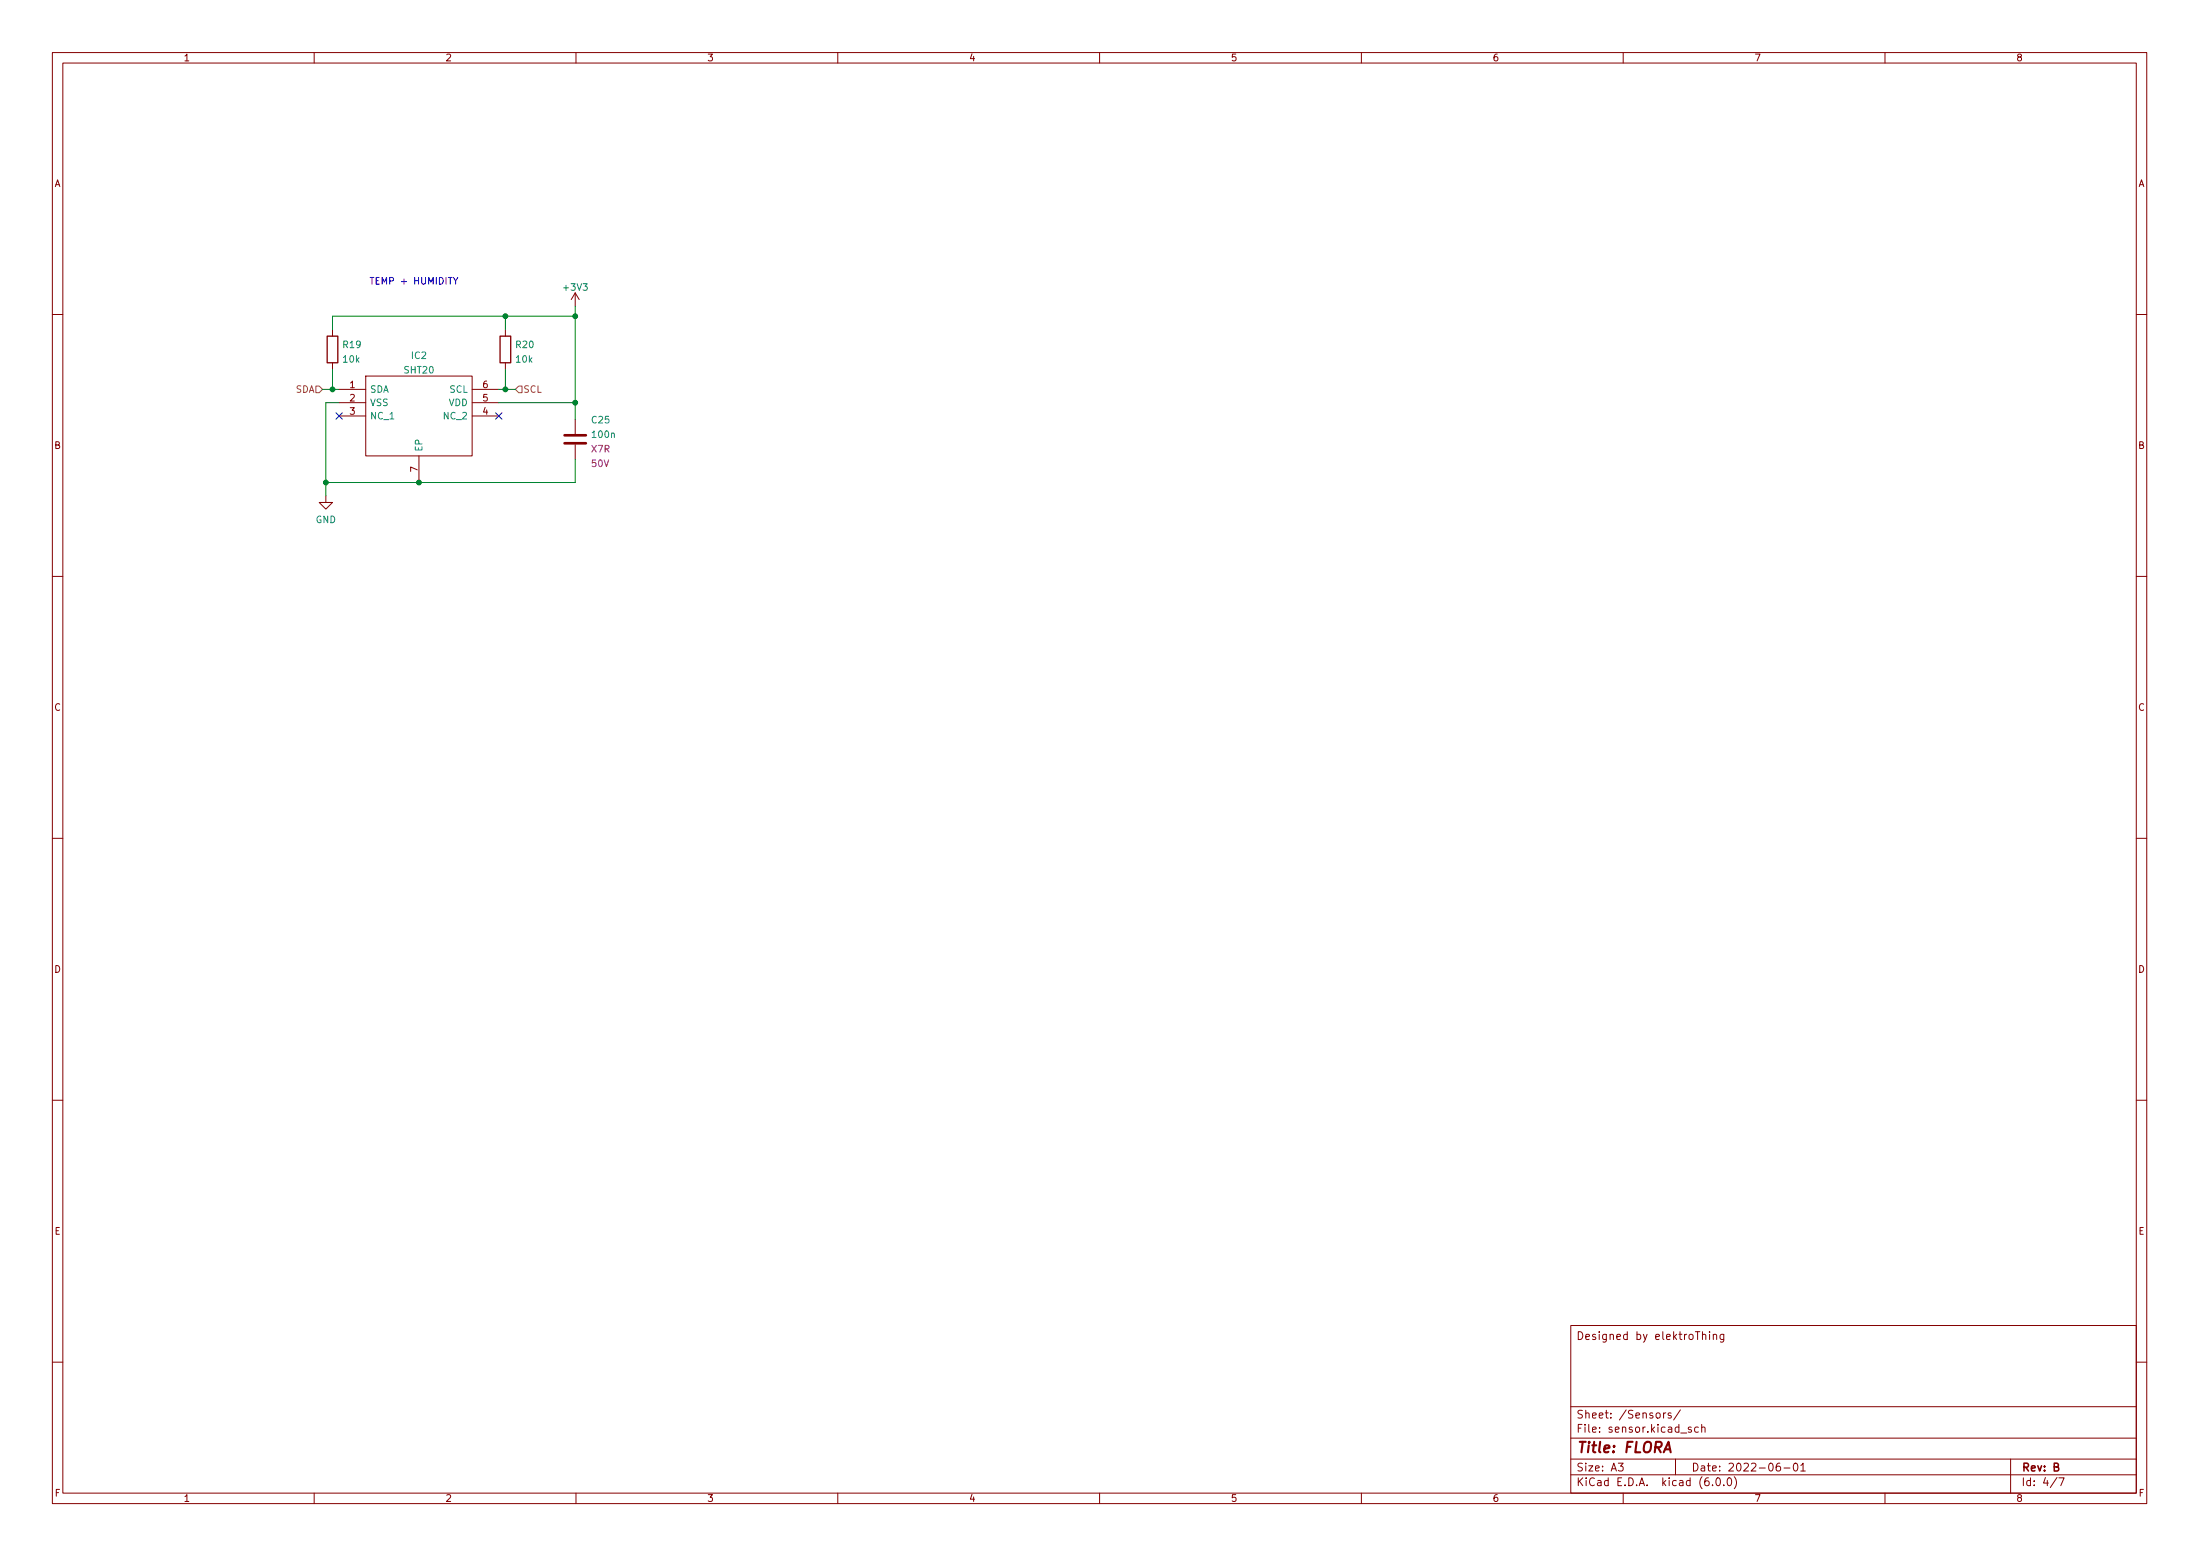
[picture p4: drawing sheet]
<svg xmlns="http://www.w3.org/2000/svg" width="420mm" height="297mm" viewBox="0 0 420 297" stroke-linecap="round" stroke-linejoin="round" font-family="sans-serif">
<g fill="none" stroke="#840000" stroke-width=".19">
<path d="M10 10h400v277h-400zM12 12h396v273h-396zM60 10v2M110 10v2M160 10v2M210 10v2M260 10v2M310 10v2M360 10v2M109.9 55.9l-.8 1.3M109.9 55.9v2.6M109.9 55.9l.7 1.3"/>
<path d="M10 60h2M63.5 62.9v1.3M63.5 69.3v1.2M64.8 74.3h5M64.8 76.9h5M64.8 79.4h5M69.8 71.8h20.4v15.2h-20.4zM90.2 74.3h5M90.2 76.9h5M90.2 79.4h5M96.5 62.9v1.3M96.5 69.3v1.2"/>
<path d="M408 60h2M62.2 94.7v1.2h1.3l-1.3 1.3-1.2-1.3h1.2M80 87v5.1M109.9 80v2.8M109.9 84.9v2.8M10 110h2M408 110h2M10 160h2M408 160h2M10 210h2M408 210h2M300 253h108v32h-108z"/>
<path d="M325.1 254.9l.3-.2 .3 .1 .1 .9M326.5 254.2v.2M326.5 254.7v1M327.2 254.9l.2-.2 .4 .1 .1 .9M327.2 254.7v1M329.2 254.7v1.2l-.3 .3-.3-.1M329.2 254.8l-.4-.1-.3 .3 .1 .6h.6M10 260h2M300 278.5h108M300 274.5h108M300 268.5h108M309.1 279.3h.9l-.5 .6 .4 .1v.7l-.2 .1-.6-.1"/>
<path d="M317.7 269.7v1M318.1 269.7l-.2 .1-.2 .2M319.1 269.8l-.3-.1-.2 .2v.2l.5 .2v.3h-.5M320 278.5v3M320.9 269.1l-1.3 2M323 272.5l-.4-.1-.2 .2 .1 .2 .5 .2v.3h-.6M324.4 272.5l-.5-.1-.3 .3 .2 .6h.6M325 272.6l.2-.2 .4 .1v.9M325 271.9v1.5M339.9 279.3a.6 .6 0 0 0-.7 .7v.5l.2 .2 .4 .1 .2-.1 .1-.5-.2-.2-.4-.1-.3 .3M342.7 279.4l.2-.1a.8 .8 0 0 1 .5 .8 .8 .8 0 0 1-.5 .7 1 1 0 0 1-.2-1.4zM343.9 279.7l.5-.4v1.5"/>
<path d="M384 278.5v6.5M408 260h2M60 285v2M110 285v2M160 285v2M210 285v2M260 285v2M300 281.5h108M310 285v2M327.1 283.5v.1M327.9 282.2l.2-.1a.8 .8 0 0 1 .5 .8 .8 .8 0 0 1-.5 .7 1 1 0 0 1-.2-1.4zM329.2 283.5v.1"/>
<path d="M330.1 282.2l.1-.1a.8 .8 0 0 1 .5 .8 .8 .8 0 0 1-.5 .7 1 1 0 0 1-.1-1.4zM331.2 281.9a1.72 1.72 0 0 1 0 2.3M340.7 280.2h1.2M343.9 280.8h.9M360 285v2M392.9 282l-1.3 2M393.2 282.1h1l-.6 1.5"/>
</g>
<path d="M317.7 277.2l1-2 .4 2M318 276.7h1" fill="none" stroke="#840000" stroke-width=".4"/>
<path d="M107.8 84.6h4.1M107.8 83.1h4.1" fill="none" stroke="#840000" stroke-width=".51"/>
<path d="M62.5 64.2h2v5.1h-2zM95.5 64.2h2v5.1h-2z" fill="none" stroke="#840000" stroke-width=".25"/>
<path d="M60.3 73.7h.7l.6 .6-.6 .7h-.7zM99.1 73.7h.6v1.3h-.6l-.7-.7z" fill="none" stroke="#848400" stroke-width=".19"/>
<path d="M86.6 53l.4 .6 .4-.6M87 53.6v.6" fill="none" stroke="#0000c2" stroke-width=".19"/>
<path d="M109.9 58.5v21.5M61.6 74.3h3.2M63.5 70.5v3.8M64.8 76.9h-2.6v17.8M95.2 76.9h14.7M95.2 74.3h3.2M96.5 60.4v2.5M96.5 70.5v3.8M109.9 60.4h-46.4v2.5M109.9 87.7v4.4h-47.7" fill="none" stroke="#008400" stroke-width=".19"/>
<path d="M64.2 78.8l1.2 1.2M65.4 78.8l-1.2 1.2M94.6 78.8l1.3 1.2M95.9 78.8l-1.3 1.2" fill="none" stroke="#000084" stroke-width=".19"/>
<g fill="#008400" stroke="#008400" stroke-width=".19">
<circle cx="62.2" cy="92.1" r=".46"/>
<circle cx="63.5" cy="74.3" r=".46"/>
<circle cx="109.9" cy="76.9" r=".46"/>
<circle cx="109.9" cy="60.4" r=".46"/>
<circle cx="96.5" cy="60.4" r=".46"/>
<circle cx="96.5" cy="74.3" r=".46"/>
<circle cx="80" cy="92.1" r=".46"/>
</g>
<text font-size="2.8" fill="#840000" x="301" y="277.3">Title: FLORA</text>
<g font-size="2.1" fill="#840000">
<text x="301" y="255.8">Designed by elektroThing</text>
<text x="301" y="273.5">File: sensor.kicad_sch</text>
<text x="301" y="270.8">Sheet: /Sensors/</text>
<text x="301" y="280.9">Size: A3</text>
<text x="323" y="280.9">Date: 2022-06-01</text>
<text x="386" y="280.9">Rev: B</text>
<text x="301" y="283.7">KiCad E.D.A. kicad (6.0.0)</text>
<text x="386" y="283.7">Id: 4/7</text>
</g>
<g font-size="1.8" fill="#840000">
<text x="35" y="11.7">1</text>
<text x="85" y="11.7">2</text>
<text x="135" y="11.7">3</text>
<text x="185" y="11.7">4</text>
<text x="235" y="11.7">5</text>
<text x="285" y="11.7">6</text>
<text x="335" y="11.7">7</text>
<text x="385" y="11.7">8</text>
<text x="10.3" y="35.7">A</text>
<text x="408.3" y="35.7">A</text>
<text x="66.8" y="74.1">1</text>
<text x="66.8" y="76.6">2</text>
<text x="92.2" y="76.6">5</text>
<text x="92.2" y="74.1">6</text>
<text x="66.8" y="79.2">3</text>
<text x="92.2" y="79.2">4</text>
<text x="10.3" y="85.7">B</text>
<text x="408.3" y="85.7">B</text>
<text x="79.8" y="90.1" transform="rotate(-90 79.8 90.1)">7</text>
<text x="10.3" y="135.7">C</text>
<text x="408.3" y="135.7">C</text>
<text x="10.3" y="185.7">D</text>
<text x="408.3" y="185.7">D</text>
<text x="10.4" y="235.7">E</text>
<text x="408.4" y="235.7">E</text>
<text x="10.4" y="285.7">F</text>
<text x="35" y="286.7">1</text>
<text x="85" y="286.7">2</text>
<text x="135" y="286.7">3</text>
<text x="185" y="286.7">4</text>
<text x="235" y="286.7">5</text>
<text x="285" y="286.7">6</text>
<text x="335" y="286.7">7</text>
<text x="385" y="286.7">8</text>
<text x="408.4" y="285.7">F</text>
</g>
<text font-size="1.8" fill="#0000c2" x="70.5" y="54.3">TEMP + HUMIDITY</text>
<g font-size="1.8" fill="#008484">
<text x="107.8" y="55.5">+3V3</text>
<text x="65.6" y="66.4">R19</text>
<text x="65.6" y="69.2">10k</text>
<text x="77.3" y="71.3">SHT20</text>
<text x="78.6" y="68.5">IC2</text>
<text x="98.6" y="66.4">R20</text>
<text x="98.6" y="69.2">10k</text>
<text x="70.6" y="75">SDA</text>
<text x="70.6" y="77.5">VSS</text>
<text x="85.7" y="77.5">VDD</text>
<text x="85.9" y="75">SCL</text>
<text x="70.6" y="80">NC_1</text>
<text x="84.9" y="80">NC_2</text>
<text x="113.1" y="80.8">C25</text>
<text x="113.2" y="83.6">100n</text>
<text x="80.6" y="86.3" transform="rotate(-90 80.6 86.3)">EP</text>
<text x="60.3" y="99.8">GND</text>
</g>
<g font-size="1.8" fill="#848400">
<text x="56.4" y="75">SDA</text>
<text x="99.9" y="75">SCL</text>
</g>
<g font-size="1.8" fill="#840084">
<text x="113" y="86.4">X7R</text>
<text x="113" y="89.1">50V</text>
</g>
</svg>
